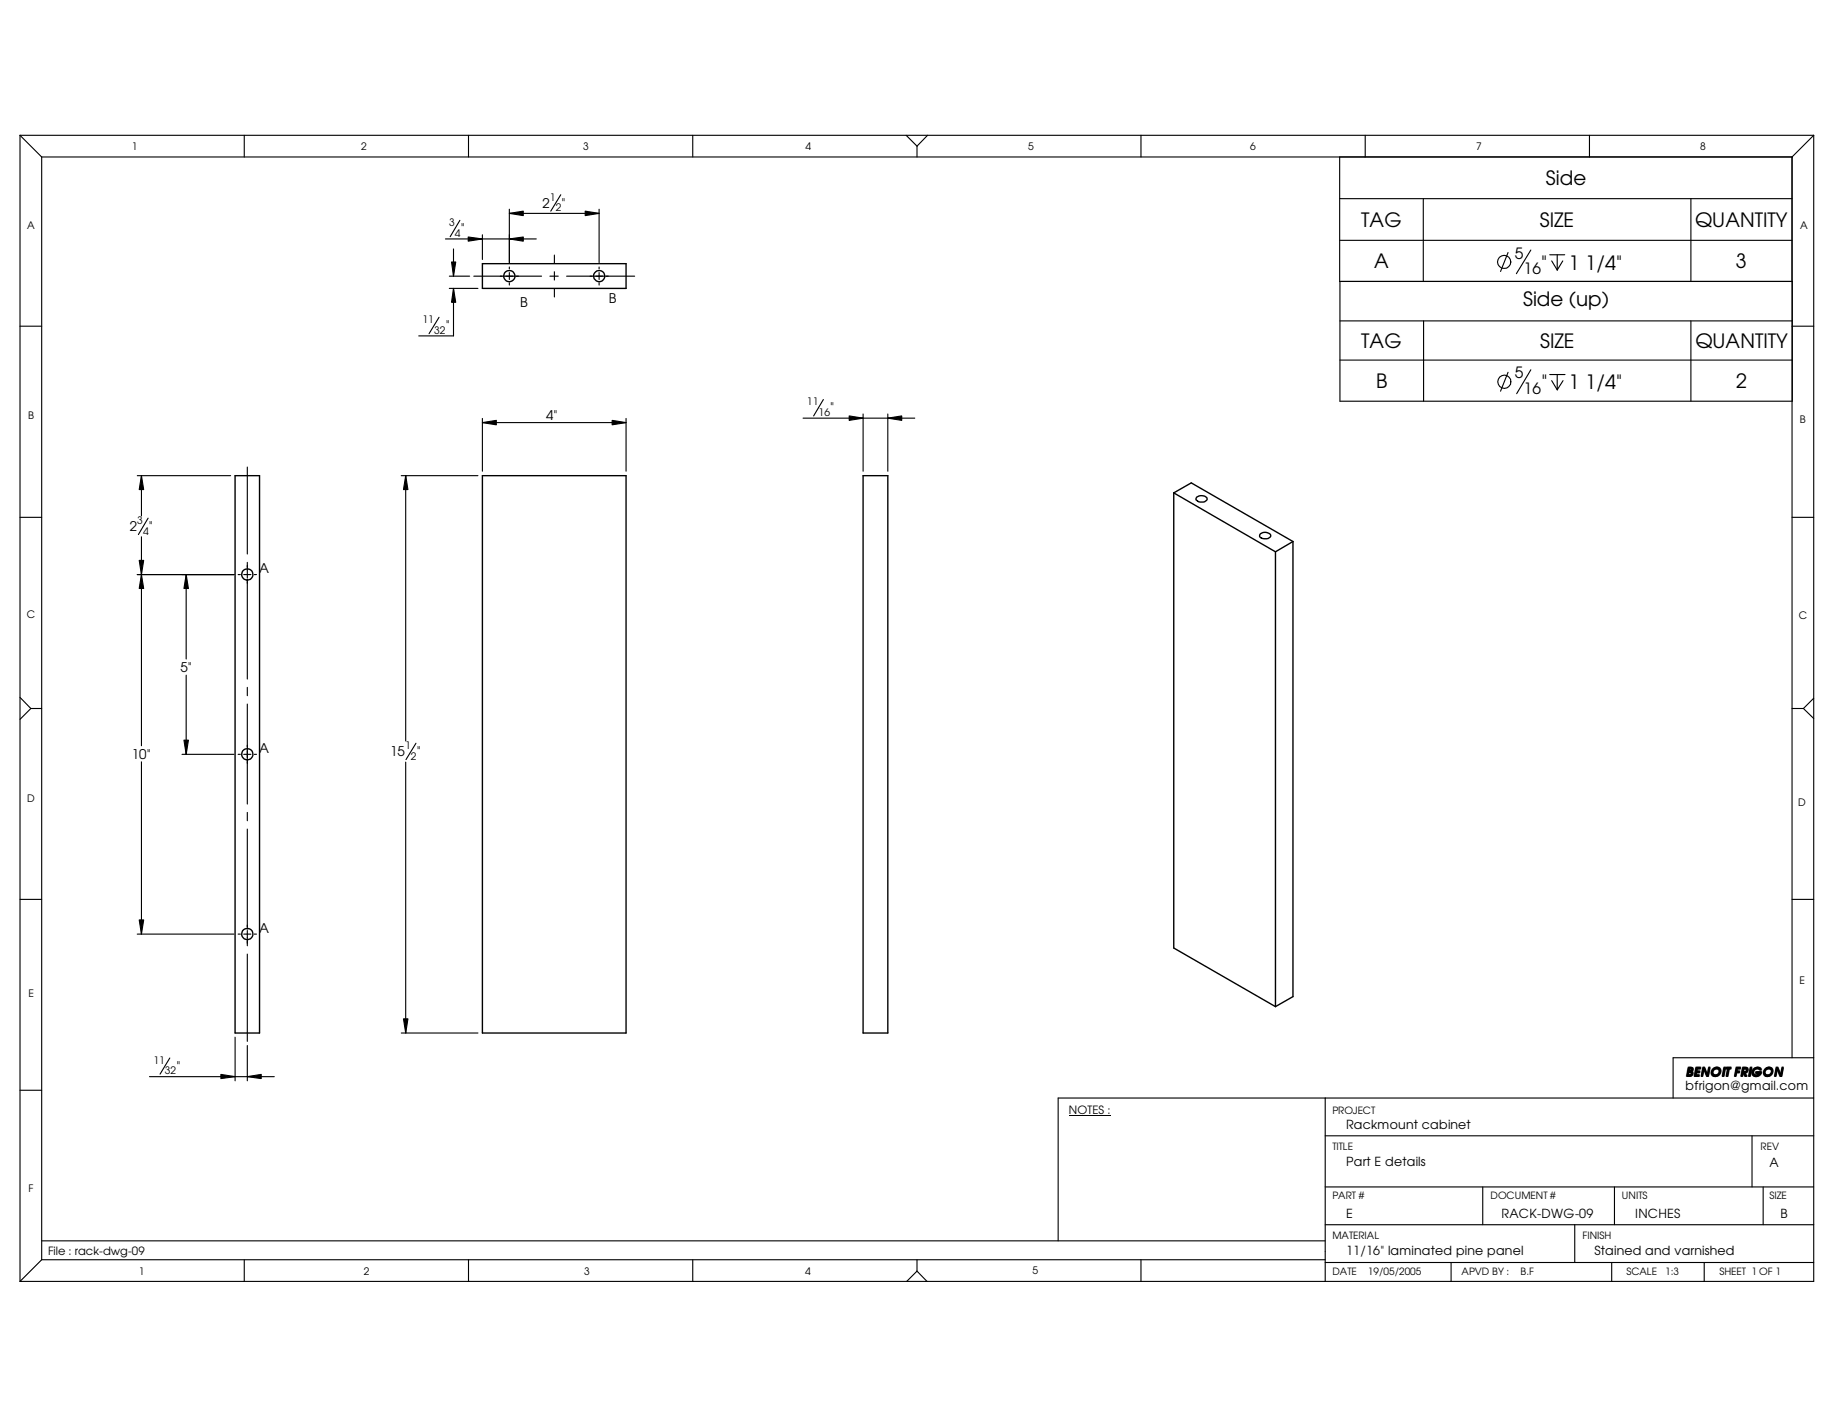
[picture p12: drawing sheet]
<svg xmlns="http://www.w3.org/2000/svg" width="279mm" height="216mm" viewBox="0 0 279 216" stroke-linecap="round" stroke-linejoin="round" font-family="sans-serif">
<g fill="none" stroke="#000" stroke-width=".17">
<path d="M3 20.6h273.3M3 20.6v174.6M3 20.6l3.3 3.3M6.3 23.9v168M6.3 23.9h266.7M37.2 20.6v3.3M67.9 36.4h13.8M68.8 39.9h.6l-.3 2.2zM69.1 37.9v4.2M70.1 33.6l-1.5 2.5M71.3 36.1l2.2 .3-2.2 .3zM71.4 20.6v3.3"/>
<path d="M73.5 35.8v3.7M77.6 36.4l2.1-.3v.6zM77.6 32.5l2.1-.3v.7zM77.6 31.9v8.1M77.6 32.5h13.7M84.5 38.9v1.2M85.4 29.7l-1.5 2.5M89.2 32.2l2.1 .3-2.1 .4zM91.3 31.9v8.1M105.5 20.6v3.3M138 20.6l1.7 1.7M139.7 22.3v1.6"/>
<path d="M141.3 20.6l-1.6 1.7M173.8 20.6v3.3M204.1 23.9v19h68.9v18.2h-68.9v-18.2M204.1 36.6h68.9M204.1 30.3h68.9M208 20.6v3.3M216.8 30.3v12.6M229.7 38.5l-1.1 2.9M233.2 38.1l-2.2 3.6M236.1 38.8h2.3M236.4 39.8l.8 1.3M237.2 38.8v2.3"/>
<path d="M238.1 39.8l-.9 1.3M242.1 20.6v3.3M257.6 30.3v12.6M273 23.9v137.3M276.3 20.6v174.6h-273.3M276.3 20.6l-3.3 3.3M3 49.7h3.3M66.9 48.3l-1.5 2.5M68.5 42.1h3M68.5 43.9h4.3M69.1 43.9l.3 2.2h-.6zM69.1 43.9v7.3h-5.3"/>
<path d="M72.2 42.1h10.3M77.6 40.7v.3M77.6 41.5v1.1M77.6 43.1v.3M83.8 42.1h1.2M84.5 41.4v1.3M84.5 43.9v1.4M86.3 42.1h10.4M91.3 40.7v.3M91.3 41.5v1.1M91.3 43.1v.3M204.1 54.9h68.9"/>
<path d="M204.1 48.9h68.9M216.9 48.9v12.2M229.7 56.7l-1.1 2.9M233.2 56.3l-2.1 3.7M236.1 57.1h2.3M236.4 58l.8 1.4M237.2 57.1v2.3M238.1 58l-.9 1.4M257.6 48.9v12.2M273 49.7h3.3M3 78.8h3.3M20.9 72.5h14.2"/>
<path d="M21.5 72.5l.4 2.1h-.7zM21.5 72.5v6.1M22.6 79l-1.5 2.4M37.7 71.2v13.2M61.1 72.5h11.7M61.8 72.5l.3 2.1h-.6zM61.8 72.5v40.4M73.5 64.4l2.1-.3v.6zM73.5 64.4h21.9M73.5 63.8v8M93.3 64.1l2.1 .3-2.1 .3zM95.4 63.8v8"/>
<path d="M122.3 63.7h17.1M125.4 60.9l-1.4 2.5M129.4 63.4l2.1 .3-2.1 .4zM131.5 63.1v8.7M135.3 63.7l2.1-.3v.7zM135.3 63.1v8.7M273 78.8h3.3M20.9 87.5h14.7M21.2 85.4h.7l-.4 2.1zM21.5 87.5l.4 2.2h-.7zM21.5 81.8v31.8M28.4 87.5l.3 2.2h-.7z"/>
<path d="M28.4 87.5v12.9M36.3 87.5h.3M37.1 87.5h1.1M37.7 85.7v1.3M37.7 87v1.1M37.7 88.2v15.3M38.7 87.5h.4M3 106.3l1.7 1.6M4.7 107.9l-1.7 1.7M4.7 107.9h1.6M21.5 116.1v26.2M27.7 114.9h7.9"/>
<path d="M28 112.8h.7l-.3 2.1zM28.4 102.9v12M36.3 114.9h.3M37.1 114.9h1.1M37.7 104.7v1.3M37.7 107.3v15.2M38.7 114.9h.4M61.8 116.1v41.3M63.4 113.2l-1.6 2.5M273 107.9h1.7M274.7 107.9l1.6 1.6M276.3 106.4l-1.6 1.5"/>
<path d="M3 137h3.3M37.7 123.8v1.3M37.7 126.3v15.3M273 137h3.3M20.9 142.3h14.7M21.2 140.2h.7l-.4 2.1zM35.8 158v6.7M36.3 142.3h.3M37.1 142.3h1.1M37.7 141.8v2.3M37.7 145.4v13.3M37.7 159.3v5.4"/>
<path d="M38.7 142.3h.4M61.1 157.4h11.7M61.5 155.2h.6l-.3 2.2zM3 166.1h3.3M22.8 164h19M25.9 161.2l-1.5 2.5M33.7 163.7l2.1 .3-2.1 .3zM37.7 164l2.1-.3v.6zM201.9 167.3v27.9M201.9 173.1h74.4M266.9 173.1v7.7M276.3 161.2h-21.4v6.1"/>
<path d="M276.3 167.3h-115.1v21.8M6.3 191.9l-3.3 3.3M6.3 189.1h195.6M6.3 191.9h195.6M37.2 191.9v3.3M71.4 191.9v3.3M105.5 191.9v3.3M139.7 191.9v1.8M139.7 193.7l1.5 1.5M139.7 193.7l-1.6 1.5M173.8 191.9v3.3M201.9 186.6h74.4"/>
<path d="M201.9 192.4h74.4M201.9 180.8h74.4M221.1 192.4v2.8M225.9 180.8v5.8M239.9 186.6v5.8M245.5 192.4v2.8M246 180.8v5.8M259.6 192.4v2.8M268.6 180.8v5.8"/>
<circle cx="229.2" cy="39.9" r="1"/>
<circle cx="229.2" cy="58.2" r="1"/>
</g>
<g fill="none" stroke="#000" stroke-width=".21">
<path d="M73.5 40.2h21.9v3.7h-21.9zM35.8 72.5h3.7v84.9h-3.7zM73.5 72.5h21.9v84.9h-21.9zM131.5 72.5h3.8v84.9h-3.8zM178.8 75.1v69.3l15.5 9M178.8 75.1l15.5 9M178.8 75.1l2.7-1.5 15.5 8.9M182.3 75.7a1.1 1.1 0 0 1 1.6 .3 1.01 1.01 0 0 1-1.7 .2zM192 81.3a1.1 1.1 0 0 1 1.6 .3 1.01 1.01 0 0 1-1.7 .1zM194.3 84.1v69.3M197 82.5v69.3l-2.7 1.6M197 82.5l-2.7 1.6"/>
<circle cx="77.6" cy="42.1" r=".86"/>
<circle cx="91.3" cy="42.1" r=".85"/>
<circle cx="37.7" cy="87.5" r=".86"/>
<circle cx="37.7" cy="114.9" r=".86"/>
<circle cx="37.7" cy="142.3" r=".86"/>
</g>
<g fill="#000">
<path d="M71.3 36.1l2.2 .3-2.2 .3zM77.6 36.4l2.1-.3v.6zM77.6 32.5l2.1-.3v.7zM89.2 32.2l2.1 .3-2.1 .4zM68.8 39.9h.6l-.3 2.2zM69.1 43.9l.3 2.2h-.6zM21.5 72.5l.4 2.1h-.7zM61.8 72.5l.3 2.1h-.6zM73.5 64.4l2.1-.3v.6zM93.3 64.1l2.1 .3-2.1 .3zM129.4 63.4l2.1 .3-2.1 .4zM135.3 63.7l2.1-.3v.7z"/>
<path d="M21.5 87.5l.4 2.2h-.7zM21.2 85.4h.7l-.4 2.1zM28.4 87.5l.3 2.2h-.7zM28 112.8h.7l-.3 2.1zM21.2 140.2h.7l-.4 2.1zM61.5 155.2h.6l-.3 2.2zM33.7 163.7l2.1 .3-2.1 .3zM37.7 164l2.1-.3v.6z"/>
</g>
<path d="M162.8 170h6.4" fill="none" stroke="#000" stroke-width=".15"/>
<g font-size="3">
<text x="235.5" y="28.2">Side</text>
<text x="207.4" y="34.5">TAG</text>
<text x="234.6" y="34.5">SIZE</text>
<text x="258.2" y="34.5">QUANTITY</text>
<text x="209.3" y="40.9">A</text>
<text x="234.8" y="41.1">&quot;</text>
<text x="239" y="41.1">1 1/4&quot;</text>
<text x="264.5" y="40.9">3</text>
<text x="232" y="46.7">Side (up)</text>
<text x="207.4" y="53">TAG</text>
<text x="234.6" y="53">SIZE</text>
<text x="258.3" y="53">QUANTITY</text>
<text x="209.6" y="59.1">B</text>
<text x="234.8" y="59.3">&quot;</text>
<text x="239" y="59.3">1 1/4&quot;</text>
<text x="264.5" y="59.1">2</text>
</g>
<g font-size="2.4">
<text x="230.8" y="39.4">5</text>
<text x="232.1" y="41.7">16</text>
<text x="230.8" y="57.7">5</text>
<text x="232.1" y="60">16</text>
</g>
<g font-size="2">
<text x="70.2" y="35.5">&quot;</text>
<text x="82.6" y="31.6">2</text>
<text x="85.6" y="31.6">&quot;</text>
<text x="79.2" y="46.7">B</text>
<text x="92.8" y="46.2">B</text>
<text x="67.9" y="50.3">&quot;</text>
<text x="83.2" y="64">4&quot;</text>
<text x="126.4" y="62.8">&quot;</text>
<text x="19.8" y="80.9">2</text>
<text x="22.7" y="80.9">&quot;</text>
<text x="39.5" y="87.3">A</text>
<text x="27.5" y="102.4">5&quot;</text>
<text x="20.1" y="115.7">10&quot;</text>
<text x="39.5" y="114.7">A</text>
<text x="59.4" y="115.2">15</text>
<text x="63.5" y="115.2">&quot;</text>
<text x="39.5" y="142.1">A</text>
<text x="26.9" y="163.2">&quot;</text>
</g>
<g font-size="1.9">
<text x="256.8" y="166.1">bfrigon@gmail.com</text>
<text x="256.9" y="164">BENOIT FRIGON</text>
<text x="205.1" y="172">Rackmount cabinet</text>
<text x="205.1" y="177.7">Part E details</text>
<text x="269.6" y="177.8">A</text>
<text x="205.1" y="185.5">E</text>
<text x="228.8" y="185.5">RACK-DWG-09</text>
<text x="249.1" y="185.5">INCHES</text>
<text x="271.3" y="185.5">B</text>
<text x="205.1" y="191.2">11/16&quot; laminated pine panel</text>
<text x="242.9" y="191.2">Stained and varnished</text>
</g>
<g font-size="1.7">
<text x="162.8" y="169.8">NOTES :</text>
<text x="7.3" y="191.2">File : rack-dwg-09</text>
</g>
<g font-size="1.6">
<text x="20.1" y="22.9">1</text>
<text x="55" y="22.9">2</text>
<text x="88.9" y="22.9">3</text>
<text x="122.7" y="22.9">4</text>
<text x="156.6" y="22.9">5</text>
<text x="190.5" y="22.9">6</text>
<text x="224.9" y="22.9">7</text>
<text x="259" y="22.9">8</text>
<text x="4.1" y="35">A</text>
<text x="68.4" y="34.5">3</text>
<text x="83.8" y="30.6">1</text>
<text x="84.7" y="32.2">2</text>
<text x="274.2" y="35">A</text>
<text x="69.3" y="36.1">4</text>
<text x="64.3" y="49.2">11</text>
<text x="66.1" y="50.8">32</text>
<text x="4.3" y="63.8">B</text>
<text x="122.9" y="61.8">11</text>
<text x="124.7" y="63.4">16</text>
<text x="274.2" y="64.4">B</text>
<text x="20.9" y="79.9">3</text>
<text x="21.8" y="81.4">4</text>
<text x="4.1" y="94.1">C</text>
<text x="274" y="94.3">C</text>
<text x="61.7" y="114.2">1</text>
<text x="62.6" y="115.8">2</text>
<text x="4.1" y="122.3">D</text>
<text x="273.9" y="122.8">D</text>
<text x="274.2" y="149.9">E</text>
<text x="4.3" y="151.9">E</text>
<text x="23.4" y="162.1">11</text>
<text x="25.1" y="163.7">32</text>
<text x="4.3" y="181.6">F</text>
<text x="21.2" y="194.2">1</text>
<text x="55.4" y="194.2">2</text>
<text x="89" y="194.2">3</text>
<text x="122.6" y="194.2">4</text>
<text x="157.3" y="194.1">5</text>
</g>
<g font-size="1.5">
<text x="203" y="169.8">PROJECT</text>
<text x="203" y="175.3">TITLE</text>
<text x="268.2" y="175.2">REV</text>
<text x="203" y="182.8">PART #</text>
<text x="227.1" y="182.8">DOCUMENT #</text>
<text x="247.1" y="182.8">UNITS</text>
<text x="269.6" y="182.8">SIZE</text>
<text x="203" y="188.7">MATERIAL</text>
<text x="241.1" y="188.7">FINISH</text>
<text x="203" y="194.3">DATE</text>
<text x="208.4" y="194.3">19/05/2005</text>
<text x="222.7" y="194.3">APVD BY :</text>
<text x="231.6" y="194.3">B.F</text>
<text x="247.8" y="194.3">SCALE</text>
<text x="253.7" y="194.3">1:3</text>
<text x="262" y="194.3">SHEET 1 OF 1</text>
</g>
</svg>
